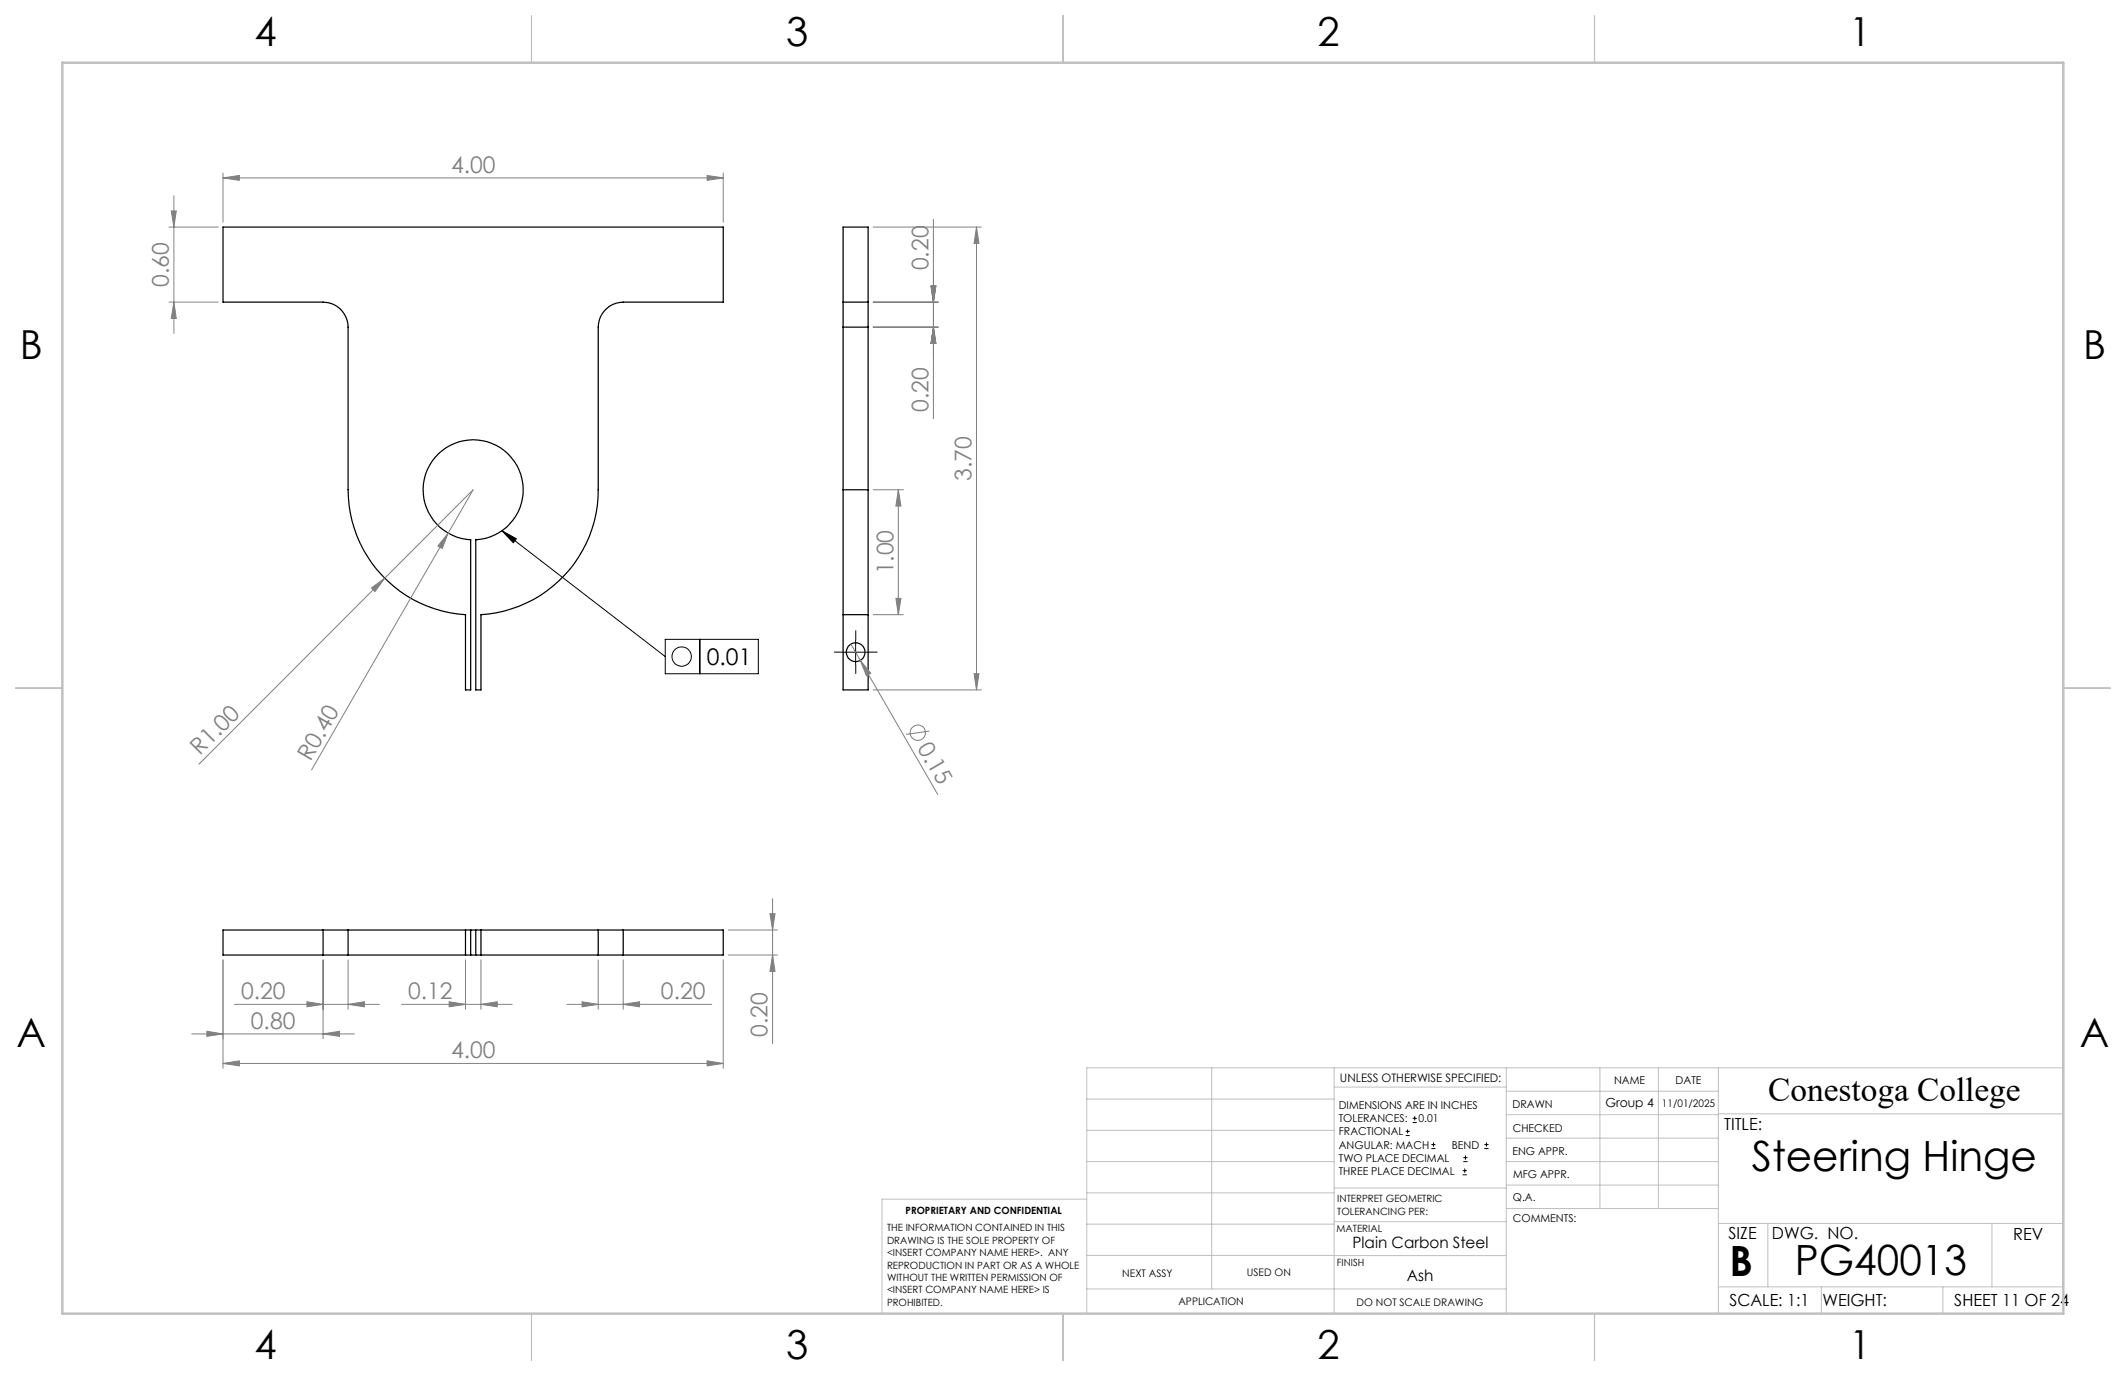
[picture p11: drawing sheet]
<svg xmlns="http://www.w3.org/2000/svg" width="432mm" height="279mm" viewBox="0 0 432 279" stroke-linecap="round" stroke-linejoin="round" font-family="sans-serif">
<g fill="none" stroke="#000" stroke-width=".25">
<path d="M45.3 46.1h101.6v15.2h-20.3a5.2 5.2 0 0 0-5.1 5.1v33a25.4 25.4 0 0 1-23.8 25.4v15.3h-1.1v-30.5a10.2 10.2 0 0 0 8.2-15.4 10.2 10.2 0 0 0-17.4 0 10.2 10.2 0 0 0 8.2 15.4v30.5h-1.1v-15.3a25.5 25.5 0 0 1-23.8-25.4v-33a5.1 5.1 0 0 0-5.1-5.1h-20.3zM171.2 61.3v5.1M171.2 61.3h5.1M171.2 61.3v-15.2h5.1v15.2M171.2 66.4v33M171.2 66.4h5.1M176.3 61.3v5.1M176.3 66.4v33M171.2 99.4v25.4M171.2 99.4h5.1M176.3 99.4v25.4M171.2 124.8v15.3h5.1v-15.3"/>
<path d="M171.2 124.8h5.1M65.6 188.8h5.1M65.6 193.9h5.1M65.6 188.8h-20.3v5.1h20.3M65.6 188.8v5.1M70.7 188.8h23.8M70.7 193.9h23.8M70.7 188.8v5.1M94.5 188.8v5.1M94.5 188.8h1.1M94.5 193.9h1.1M95.6 188.8h1"/>
<path d="M95.6 193.9h1M95.6 188.8v5.1M96.6 188.8v5.1M96.6 188.8h1.1M96.6 193.9h1.1M97.7 188.8h23.8M97.7 193.9h23.8M97.7 188.8v5.1M121.5 188.8h5.1M121.5 193.9h5.1M121.5 188.8v5.1M126.6 188.8h20.3v5.1h-20.3"/>
<path d="M126.6 188.8v5.1"/>
<circle cx="173.8" cy="132.4" r="1.91"/>
</g>
<g fill="none" stroke="#000" stroke-width=".2">
<path d="M102 107.8l2.9 1.6-.7 .8zM102 107.8l33.1 25.5M135.1 129.8h18.9v7h-18.9zM142.1 129.8v7M171.3 132.4h5M173.8 129.9v5M285.5 230.6h.8M285.5 229.7h.8M285.9 229.3v.9M286.9 227.9h.9M286.9 227.1h.9M287.3 226.7v.8"/>
<path d="M290.7 233.2h.8M290.7 232.4h.8M291.1 232v.8M297.1 238.5h.8M297.1 237.7h.8M297.2 235.9h.9M297.2 235.1h.9M297.5 237.3v.8M297.6 234.6v.9M301.5 233.2h.8M301.5 232.4h.8M301.9 232v.8"/>
<circle cx="138.4" cy="133.3" r="1.96"/>
</g>
<g fill="none" stroke="#808080" stroke-width=".2">
<path d="M35.3 39.8v27.9M45.3 36.1l3.3-.5v1zM45.3 35.1v10M45.3 36.1h101.6M143.6 35.6l3.3 .5-3.3 .5zM146.9 35.1v10M34.3 46.1h10M34.8 42.8h1l-.5 3.3zM177.3 46.1h22M189.1 58.1h1l-.5 3.2zM189.6 44.6v40.4M198.3 46.1l.5 3.3h-1z"/>
<path d="M198.3 46.1v94M34.3 61.3h10M35.3 61.3l.5 3.4h-1zM177.3 61.3h13.3M177.3 66.4h13.3M189.6 66.4l.5 3.3h-1zM177.3 99.4h6.2M182.5 99.4l.5 3.4h-1zM182.5 99.4v25.4M75.5 119.4l2.6-2-1.9 2.7zM91 108.3l-1.2 3.1-.9-.5zM91 108.3l5.1-8.9-55.7 55.8"/>
<path d="M91 108.3l-27.7 48M172.8 130.8l17.7 30.5M174.7 134.1l2.1 2.6-.8 .5zM177.3 124.8h6.2M182 121.5h1l-.5 3.3zM197.8 136.8h1l-.5 3.3zM177.3 140.1h22M188.8 148.4l-4.8 .7M45.3 194.9v22M65.6 194.9v16M70.7 194.9v10M94.5 194.9v10"/>
<path d="M97.7 194.9v10M121.5 194.9v10M126.6 194.9v10M146.9 194.9v22M147.9 188.8h10M147.9 193.9h10M156.4 185.5h1l-.5 3.3zM156.9 193.9l.5 3.3h-1zM156.9 182.5v29.4M38.9 209.9h33.1M42 209.4l3.3 .5-3.3 .5zM45.3 215.9l3.3-.5v1z"/>
<path d="M45.3 215.9h101.6M47.6 203.9h29.4M62.3 203.4l3.3 .5-3.3 .5zM65.6 209.9l3.3-.5v1zM70.7 203.9l3.3-.5v1zM81.6 203.9h22.4M91.2 203.4l3.3 .5-3.3 .5zM97.7 203.9l3.3-.5v1zM115.1 203.9h29.5M118.2 203.4l3.3 .5-3.3 .5zM126.6 203.9l3.3-.5v1zM143.6 215.4l3.3 .5-3.3 .5z"/>
<circle cx="186.4" cy="148.8" r="1.56"/>
</g>
<path d="M171.3 132.4h-1.9M173.8 129.9v-1.9M173.8 134.9v1.9M176.3 132.4h1.9" fill="none" stroke="#000" stroke-width=".2" stroke-dasharray="15.2 1.3 1.3 1.3" stroke-linecap="butt"/>
<g fill="none" stroke="#c0c0c0" stroke-width=".2">
<path d="M246.1 216.8v44.9M271 216.8v49.9M305.9 216.8v49.9M324.9 216.8v28.6M336.8 216.8v28.6M349 216.8v49.9M419.1 216.8h-198.4v49.9M220.7 235.9h50.3M220.7 229.5h50.3M220.7 223.2h50.3M271 220.7h34.9M305.9 231.1h43.1"/>
<path d="M305.9 226.3h43.1M305.9 221.6h43.1M305.9 235.9h43.1M349 226.2h70.1M220.7 248.6h50.3M220.7 242.2h50.3M220.7 254.9h50.3M220.7 243.5h-41.6v23.2M271 255h34.9M271 248.1h35M271 241.2h35M305.9 240.6h43.1"/>
<path d="M306 245.4h43M349 248.4h70.1M359.1 248.4v12.9M404.6 248.4v12.9M220.7 261.7h85.2M349 261.3h70.1M369.9 261.3v5.4M394.6 261.3v5.4"/>
</g>
<path d="M107.9 3.2v9.5M215.9 3.2v9.5M323.8 3.2v9.5M3.1 139.7h9.6M419.1 139.7h9.5M107.9 266.7v9.6M215.9 266.7v9.6M323.8 266.7v9.6" fill="none" stroke="#c0c0c0" stroke-width=".25"/>
<path d="M12.7 12.7h406.4v254h-406.4z" fill="none" stroke="#c0c0c0" stroke-width=".5"/>
<path d="M102 107.8l2.9 1.6-.7 .8z" fill="#000"/>
<g fill="#808080">
<path d="M75.5 119.4l2.6-2-1.9 2.7z"/>
<path d="M91 108.3l-1.2 3.1-.9-.5z"/>
<path d="M174.7 134.1l2.1 2.6-.8 .5z"/>
<path d="M91.2 203.4l3.3 .5-3.3 .5zM97.7 203.9l3.3-.5v1zM42 209.4l3.3 .5-3.3 .5zM65.6 209.9l3.3-.5v1zM62.3 203.4l3.3 .5-3.3 .5zM70.7 203.9l3.3-.5v1zM118.2 203.4l3.3 .5-3.3 .5zM126.6 203.9l3.3-.5v1z"/>
<path d="M143.6 35.6l3.3 .5-3.3 .5zM45.3 36.1l3.3-.5v1z"/>
<path d="M197.8 136.8h1l-.5 3.3zM198.3 46.1l.5 3.3h-1z"/>
<path d="M34.8 42.8h1l-.5 3.3zM35.3 61.3l.5 3.4h-1zM156.4 185.5h1l-.5 3.3zM156.9 193.9l.5 3.3h-1zM189.1 58.1h1l-.5 3.2zM189.6 66.4l.5 3.3h-1zM182.5 99.4l.5 3.4h-1zM182 121.5h1l-.5 3.3zM189.1 58.1h1l-.5 3.2zM189.6 66.4l.5 3.3h-1z"/>
<path d="M45.3 215.9l3.3-.5v1zM143.6 215.4l3.3 .5-3.3 .5z"/>
</g>
<g font-size="8.5">
<text x="355.8" y="237.7">Steering Hinge</text>
<text x="351.3" y="259">B</text>
<text x="364.5" y="258.9">PG40013</text>
</g>
<g font-size="8.1">
<text x="51.7" y="9.3">4</text>
<text x="159.7" y="9.3">3</text>
<text x="267.6" y="9.3">2</text>
<text x="375.6" y="9.3">1</text>
<text x="4" y="72.8">B</text>
<text x="423.1" y="72.8">B</text>
<text x="3.3" y="212.5">A</text>
<text x="422.4" y="212.5">A</text>
<text x="51.7" y="276">4</text>
<text x="159.7" y="276">3</text>
<text x="267.6" y="276">2</text>
<text x="375.6" y="276">1</text>
</g>
<text font-size="6.9" x="359.1" y="223.6">Conestoga College</text>
<g font-size="4.7" fill="#808080">
<text x="91.6" y="35.1">4.00</text>
<text x="34.3" y="58.2" transform="rotate(-90 34.3 58.2)">0.60</text>
<text x="188.6" y="54.9" transform="rotate(-90 188.6 54.9)">0.20</text>
<text x="188.6" y="83.7" transform="rotate(-90 188.6 83.7)">0.20</text>
<text x="197.3" y="97.6" transform="rotate(-90 197.3 97.6)">3.70</text>
<text x="181.5" y="116.6" transform="rotate(-90 181.5 116.6)">1.00</text>
<text x="40.6" y="153.5" transform="rotate(-45 40.6 153.5)">R1.00</text>
<text x="63.1" y="154.7" transform="rotate(-60 63.1 154.7)">R0.40</text>
<text x="186.2" y="151.8" transform="rotate(60 186.2 151.8)">0.15</text>
<text x="49" y="202.9">0.20</text>
<text x="82.9" y="202.9">0.12</text>
<text x="134.2" y="202.9">0.20</text>
<text x="51" y="208.9">0.80</text>
<text x="91.6" y="214.9">4.00</text>
<text x="155.9" y="210.6" transform="rotate(-90 155.9 210.6)">0.20</text>
</g>
<text font-size="4.7" x="143.6" y="135.1">0.01</text>
<g font-size="3.4">
<text x="350.2" y="229.5">TITLE:</text>
<text x="351.1" y="251.6">SIZE</text>
<text x="359.9" y="251.6">DWG. NO.</text>
<text x="408.9" y="251.7">REV</text>
<text x="351.2" y="265.2">SCALE: 1:1</text>
<text x="370.1" y="265.3">WEIGHT:</text>
<text x="396.9" y="265.2">SHEET 11 OF 24</text>
</g>
<g font-size="3.2">
<text x="274.7" y="253.3">Plain Carbon Steel</text>
<text x="285.8" y="260.1">Ash</text>
</g>
<text font-size="2.5" x="326.1" y="224.8">Group 4</text>
<text font-size="2.4" x="272.2" y="219.7">UNLESS OTHERWISE SPECIFIED:</text>
<g font-size="2.2">
<text x="327.8" y="220.1">NAME</text>
<text x="340.3" y="220.2">DATE</text>
<text x="271.9" y="225.3">DIMENSIONS ARE IN INCHES</text>
<text x="271.9" y="227.9">TOLERANCES:</text>
<text x="288.1" y="227.9">0.01</text>
<text x="307.2" y="224.9">DRAWN</text>
<text x="271.9" y="230.6">FRACTIONAL</text>
<text x="271.9" y="233.2">ANGULAR: MACH</text>
<text x="294.9" y="233.2">BEND</text>
<text x="307.3" y="229.8">CHECKED</text>
<text x="271.9" y="235.9">TWO PLACE DECIMAL</text>
<text x="271.9" y="238.5">THREE PLACE DECIMAL</text>
<text x="307.2" y="234.4">ENG APPR.</text>
<text x="307.3" y="239.2">MFG APPR.</text>
<text x="307.3" y="243.9">Q.A.</text>
<text x="307.3" y="248.1">COMMENTS:</text>
</g>
<g font-size="2.1">
<text x="337.6" y="224.9">11/01/2025</text>
<text x="227.9" y="259.2">NEXT ASSY</text>
<text x="253.3" y="259.2">USED ON</text>
<text x="239.3" y="265">APPLICATION</text>
<text x="275.5" y="265.1">DO NOT SCALE DRAWING</text>
</g>
<g font-size="2">
<text x="271.6" y="244.1">INTERPRET GEOMETRIC</text>
<text x="180.2" y="250">THE INFORMATION CONTAINED IN THIS</text>
<text x="183.9" y="246.4">PROPRIETARY AND CONFIDENTIAL</text>
<text x="271.5" y="250.2">MATERIAL</text>
<text x="271.6" y="246.6">TOLERANCING PER:</text>
<text x="180.2" y="252.5">DRAWING IS THE SOLE PROPERTY OF</text>
<text x="180.2" y="255.1">&lt;INSERT COMPANY NAME HERE&gt;. ANY</text>
<text x="180.2" y="257.6">REPRODUCTION IN PART OR AS A WHOLE</text>
<text x="271.5" y="257">FINISH</text>
<text x="180.2" y="260.1">WITHOUT THE WRITTEN PERMISSION OF</text>
<text x="180.2" y="262.6">&lt;INSERT COMPANY NAME HERE&gt; IS</text>
<text x="180.2" y="265.2">PROHIBITED.</text>
</g>
</svg>
